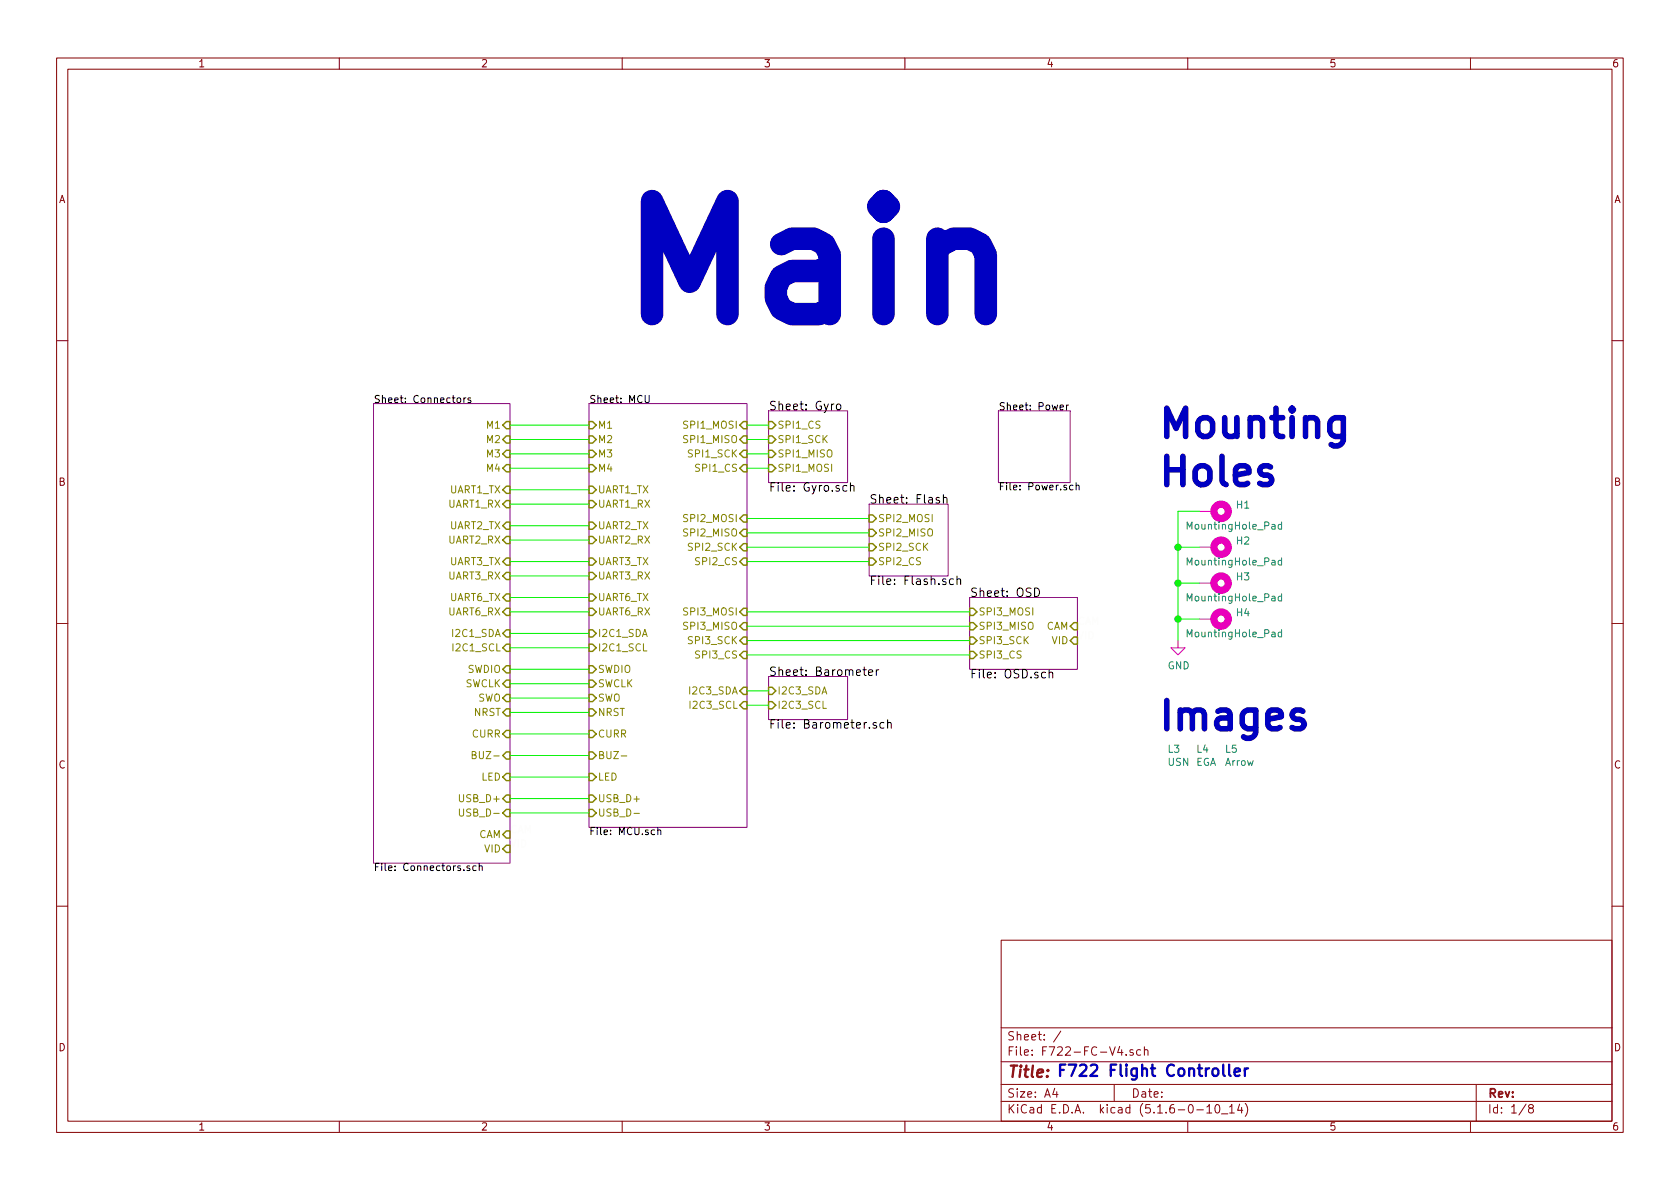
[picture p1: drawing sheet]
EESchema Schematic File Version 4
EELAYER 30 0
EELAYER END
$Descr A4 11693 8268
encoding utf-8
Sheet 1 8
Title ""
Date ""
Rev ""
Comp ""
Comment1 ""
Comment2 ""
Comment3 ""
Comment4 ""
$EndDescr
$Comp
L Mechanical:MountingHole_Pad H1
U 1 1
P 8450 3550
F 0 "H1" V 8404 3700 50  0000 L CNN
F 1 "MountingHole_Pad" V 8550 3350 50  0000 L CNN
F 2 "MountingHole:MountingHole_2.7mm_Pad" H 8450 3550 50  0001 C CNN
F 3 "~" H 8450 3550 50  0001 C CNN
	1    8450 3550
	0    1    1    0   
$EndComp
$Comp
L Mechanical:MountingHole_Pad H2
U 1 1
P 8450 3800
F 0 "H2" V 8404 3950 50  0000 L CNN
F 1 "MountingHole_Pad" V 8550 3600 50  0000 L CNN
F 2 "MountingHole:MountingHole_2.7mm_Pad" H 8450 3800 50  0001 C CNN
F 3 "~" H 8450 3800 50  0001 C CNN
	1    8450 3800
	0    1    1    0   
$EndComp
$Comp
L Mechanical:MountingHole_Pad H3
U 1 1
P 8450 4050
F 0 "H3" V 8404 4200 50  0000 L CNN
F 1 "MountingHole_Pad" V 8550 3850 50  0000 L CNN
F 2 "MountingHole:MountingHole_2.7mm_Pad" H 8450 4050 50  0001 C CNN
F 3 "~" H 8450 4050 50  0001 C CNN
	1    8450 4050
	0    1    1    0   
$EndComp
$Comp
L Mechanical:MountingHole_Pad H4
U 1 1
P 8450 4300
F 0 "H4" V 8404 4450 50  0000 L CNN
F 1 "MountingHole_Pad" V 8550 4100 50  0000 L CNN
F 2 "MountingHole:MountingHole_2.7mm_Pad" H 8450 4300 50  0001 C CNN
F 3 "~" H 8450 4300 50  0001 C CNN
	1    8450 4300
	0    1    1    0   
$EndComp
Wire Wire Line
	8350 3550 8200 3550
Wire Wire Line
	8200 3550 8200 3800
Wire Wire Line
	8350 4300 8200 4300
Connection ~ 8200 4300
Wire Wire Line
	8200 4300 8200 4450
Connection ~ 8200 4050
Wire Wire Line
	8200 4050 8200 4300
Wire Wire Line
	8350 3800 8200 3800
Wire Wire Line
	8200 4050 8350 4050
Connection ~ 8200 3800
Wire Wire Line
	8200 3800 8200 4050
$Comp
L power:GND #PWR018
U 1 1
P 8200 4450
F 0 "#PWR018" H 8200 4200 50  0001 C CNN
F 1 "GND" H 8205 4277 50  0000 C CNN
F 2 "" H 8200 4450 50  0001 C CNN
F 3 "" H 8200 4450 50  0001 C CNN
	1    8200 4450
	1    0    0    -1  
$EndComp
Text Notes 8050 3400 0    197  ~ 39
Mounting \nHoles
$Sheet
S 4100 2800 1100 2950
U 6083BF4A
F0 "MCU" 50
F1 "MCU.sch" 50
F2 "SPI1_CS" I R 5200 3250 50 
F3 "SPI1_SCK" I R 5200 3150 50 
F4 "SPI1_MISO" I R 5200 3050 50 
F5 "SPI1_MOSI" I R 5200 2950 50 
F6 "UART2_TX" I L 4100 3650 50 
F7 "UART2_RX" I L 4100 3750 50 
F8 "M1" I L 4100 2950 50 
F9 "I2C3_SCL" I R 5200 4900 50 
F10 "UART1_TX" I L 4100 3400 50 
F11 "UART1_RX" I L 4100 3500 50 
F12 "SWDIO" I L 4100 4650 50 
F13 "SWCLK" I L 4100 4750 50 
F14 "SPI3_CS" I R 5200 4550 50 
F15 "M4" I L 4100 3250 50 
F16 "M3" I L 4100 3150 50 
F17 "SWO" I L 4100 4850 50 
F18 "UART3_TX" I L 4100 3900 50 
F19 "UART3_RX" I L 4100 4000 50 
F20 "SPI2_CS" I R 5200 3900 50 
F21 "SPI2_SCK" I R 5200 3800 50 
F22 "SPI2_MISO" I R 5200 3700 50 
F23 "SPI2_MOSI" I R 5200 3600 50 
F24 "SPI3_MOSI" I R 5200 4250 50 
F25 "SPI3_MISO" I R 5200 4350 50 
F26 "SPI3_SCK" I R 5200 4450 50 
F27 "I2C3_SDA" I R 5200 4800 50 
F28 "M2" I L 4100 3050 50 
F29 "UART6_RX" I L 4100 4250 50 
F30 "UART6_TX" I L 4100 4150 50 
F31 "CURR" I L 4100 5100 50 
F32 "BUZ-" I L 4100 5250 50 
F33 "I2C1_SCL" I L 4100 4500 50 
F34 "I2C1_SDA" I L 4100 4400 50 
F35 "NRST" I L 4100 4950 50 
F36 "USB_D-" I L 4100 5650 50 
F37 "USB_D+" I L 4100 5550 50 
F38 "LED" I L 4100 5400 50 
$EndSheet
$Sheet
S 6950 2850 500  500 
U 6094AC2B
F0 "Power" 50
F1 "Power.sch" 50
$EndSheet
$Sheet
S 2600 2800 950  3200
U 60A7361B
F0 "Connectors" 50
F1 "Connectors.sch" 50
F2 "I2C1_SDA" I R 3550 4400 50 
F3 "I2C1_SCL" I R 3550 4500 50 
F4 "SWCLK" I R 3550 4750 50 
F5 "SWDIO" I R 3550 4650 50 
F6 "BUZ-" I R 3550 5250 50 
F7 "LED" I R 3550 5400 50 
F8 "SWO" I R 3550 4850 50 
F9 "NRST" I R 3550 4950 50 
F10 "UART3_RX" I R 3550 4000 50 
F11 "UART3_TX" I R 3550 3900 50 
F12 "UART2_RX" I R 3550 3750 50 
F13 "UART2_TX" I R 3550 3650 50 
F14 "UART1_TX" I R 3550 3400 50 
F15 "UART1_RX" I R 3550 3500 50 
F16 "UART6_TX" I R 3550 4150 50 
F17 "UART6_RX" I R 3550 4250 50 
F18 "M2" I R 3550 3050 50 
F19 "M1" I R 3550 2950 50 
F20 "M3" I R 3550 3150 50 
F21 "M4" I R 3550 3250 50 
F22 "CURR" I R 3550 5100 50 
F23 "CAM" I R 3550 5800 50 
F24 "VID" I R 3550 5900 50 
F25 "USB_D+" I R 3550 5550 50 
F26 "USB_D-" I R 3550 5650 50 
$EndSheet
$Sheet
S 6750 4150 750  500 
U 60B17C6E
F0 "OSD" 59
F1 "OSD.sch" 59
F2 "SPI3_SCK" I L 6750 4450 50 
F3 "SPI3_MOSI" I L 6750 4250 50 
F4 "SPI3_MISO" I L 6750 4350 50 
F5 "VID" I R 7500 4450 50 
F6 "CAM" I R 7500 4350 50 
F7 "SPI3_CS" I L 6750 4550 50 
$EndSheet
$Sheet
S 5350 2850 550  500 
U 60B2ABA4
F0 "Gyro" 59
F1 "Gyro.sch" 59
F2 "SPI1_MOSI" I L 5350 3250 50 
F3 "SPI1_MISO" I L 5350 3150 50 
F4 "SPI1_SCK" I L 5350 3050 50 
F5 "SPI1_CS" I L 5350 2950 50 
$EndSheet
$Sheet
S 5350 4700 550  300 
U 60B2F3FC
F0 "Barometer" 59
F1 "Barometer.sch" 59
F2 "I2C3_SDA" I L 5350 4800 50 
F3 "I2C3_SCL" I L 5350 4900 50 
$EndSheet
Wire Wire Line
	3550 3400 4100 3400
Wire Wire Line
	3550 3500 4100 3500
Wire Wire Line
	3550 3650 4100 3650
Wire Wire Line
	3550 3750 4100 3750
Wire Wire Line
	3550 3900 4100 3900
Wire Wire Line
	3550 4000 4100 4000
Wire Wire Line
	3550 4150 4100 4150
Wire Wire Line
	3550 4250 4100 4250
Wire Wire Line
	3550 2950 4100 2950
Wire Wire Line
	3550 3050 4100 3050
Wire Wire Line
	3550 3150 4100 3150
Wire Wire Line
	3550 3250 4100 3250
Wire Wire Line
	3550 4400 4100 4400
Wire Wire Line
	3550 4500 4100 4500
Wire Wire Line
	3550 4950 4100 4950
Wire Wire Line
	3550 4850 4100 4850
Wire Wire Line
	3550 4650 4100 4650
Wire Wire Line
	3550 4750 4100 4750
Wire Wire Line
	3550 5250 4100 5250
Wire Wire Line
	3550 5100 4100 5100
$Sheet
S 6050 3500 550  500 
U 60B50DF2
F0 "Flash" 59
F1 "Flash.sch" 59
F2 "SPI2_CS" I L 6050 3900 50 
F3 "SPI2_SCK" I L 6050 3800 50 
F4 "SPI2_MOSI" I L 6050 3600 50 
F5 "SPI2_MISO" I L 6050 3700 50 
$EndSheet
Wire Wire Line
	5200 2950 5350 2950
Wire Wire Line
	5200 3050 5350 3050
Wire Wire Line
	5200 3150 5350 3150
Wire Wire Line
	5200 3250 5350 3250
Wire Wire Line
	6750 4250 5200 4250
Wire Wire Line
	5200 4350 6750 4350
Wire Wire Line
	5200 4450 6750 4450
Wire Wire Line
	5200 4550 6750 4550
Wire Wire Line
	5200 3600 6050 3600
Wire Wire Line
	5200 3700 6050 3700
Wire Wire Line
	5200 3800 6050 3800
Wire Wire Line
	5200 3900 6050 3900
Wire Wire Line
	5200 4800 5350 4800
Wire Wire Line
	5200 4900 5350 4900
Wire Wire Line
	3550 5400 4100 5400
Text Label 3550 5800 0    50   ~ 0
CAM
Text Label 3550 5900 0    50   ~ 0
VID
Text Label 7500 4350 0    50   ~ 0
CAM
Text Label 7500 4450 0    50   ~ 0
VID
$Comp
L Logos:USN L3
U 1 1
P 8100 5250
F 0 "L3" H 8125 5296 50  0000 L CNN
F 1 "USN" H 8125 5205 50  0000 L CNN
F 2 "Footprints:USN" H 8100 5250 50  0001 C CNN
F 3 "" H 8100 5250 50  0001 C CNN
	1    8100 5250
	1    0    0    -1  
$EndComp
$Comp
L Logos:EGA L4
U 1 1
P 8300 5250
F 0 "L4" H 8325 5296 50  0000 L CNN
F 1 "EGA" H 8325 5205 50  0000 L CNN
F 2 "Footprints:EGA" H 8300 5250 50  0001 C CNN
F 3 "" H 8300 5250 50  0001 C CNN
	1    8300 5250
	1    0    0    -1  
$EndComp
$Comp
L Logos:Arrow L5
U 1 1
P 8500 5250
F 0 "L5" H 8525 5296 50  0000 L CNN
F 1 "Arrow" H 8525 5205 50  0000 L CNN
F 2 "Footprints:Arrow" H 8500 5250 50  0001 C CNN
F 3 "" H 8500 5250 50  0001 C CNN
	1    8500 5250
	1    0    0    -1  
$EndComp
Wire Wire Line
	3550 5550 4100 5550
Wire Wire Line
	3550 5650 4100 5650
Text Notes 8050 5100 0    197  ~ 39
Images
Text Notes 4250 2300 0    787  ~ 157
Main
Text Notes 7350 7500 0    79   ~ 16
F722 Flight Controller
$EndSCHEMATC
